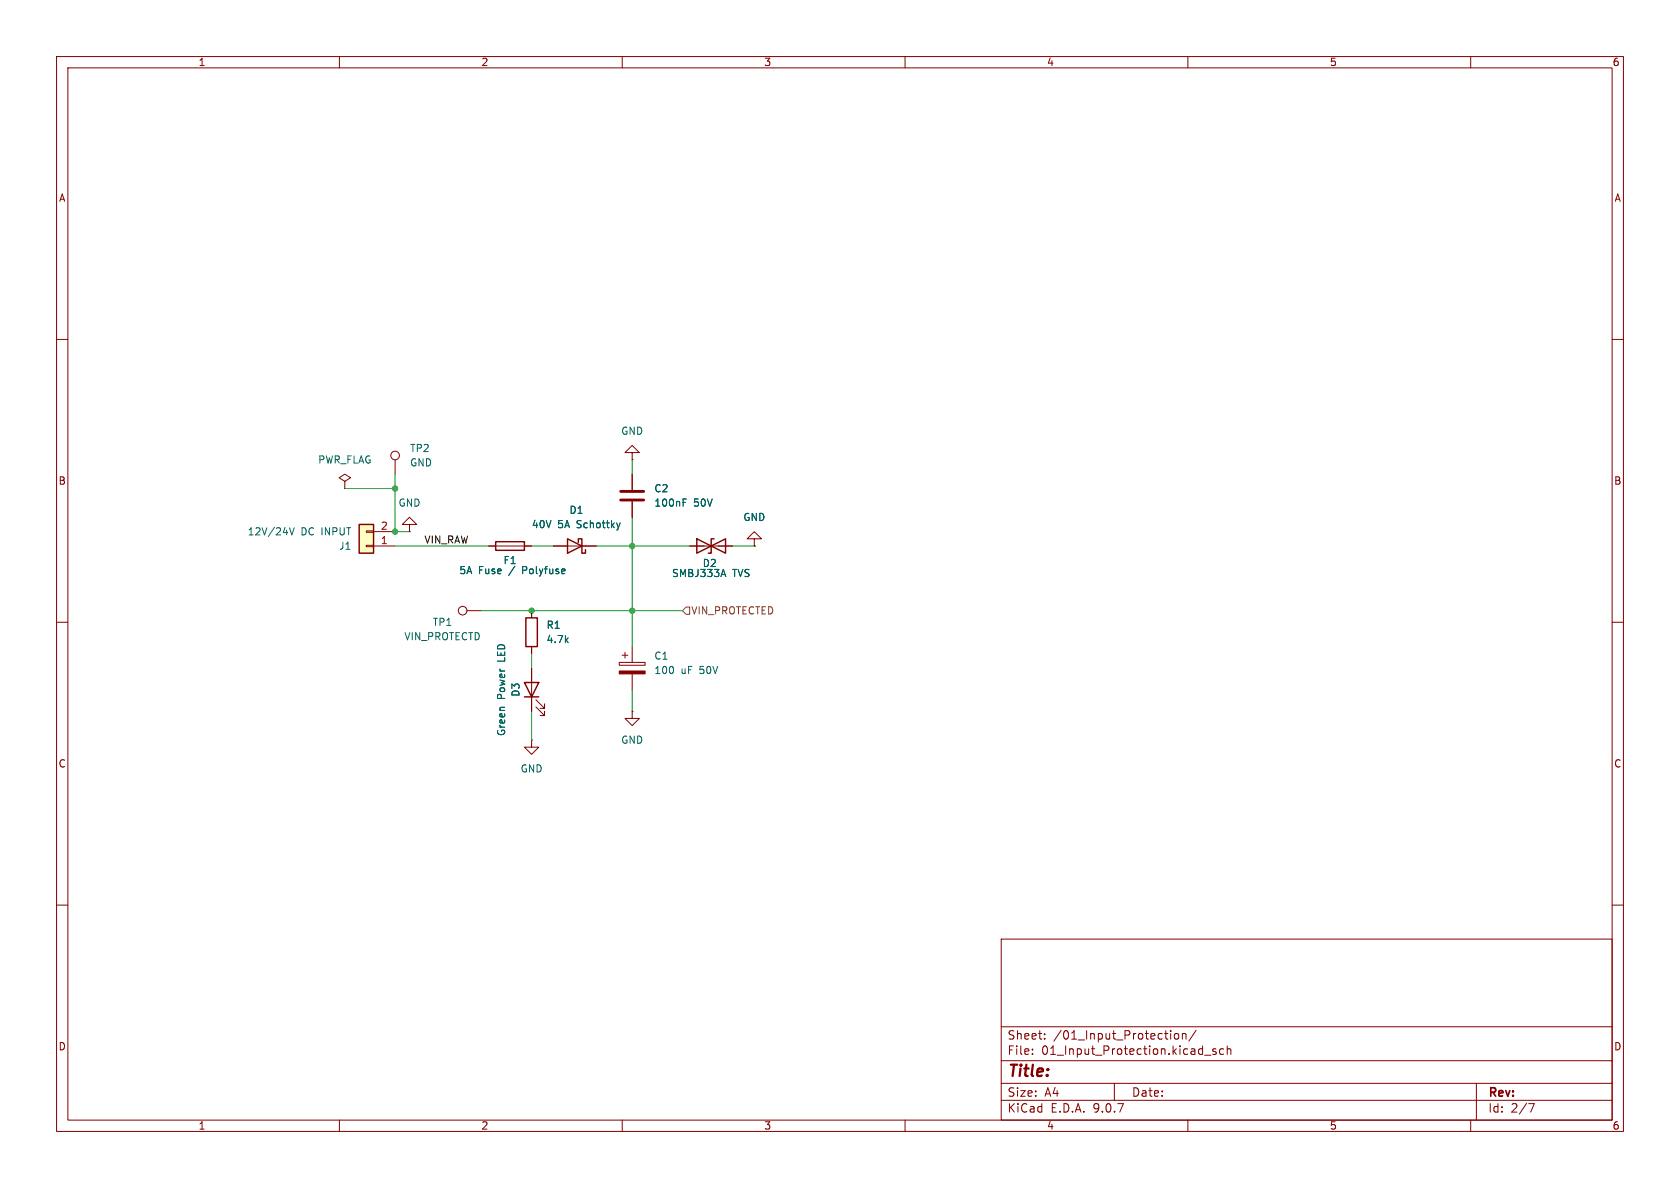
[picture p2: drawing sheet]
(kicad_sch
 (version 20250114)
 (generator "eeschema")
 (generator_version "9.0")
 (paper "A4")
 (lib_symbols
  (symbol "Connector:TestPoint"
   (pin_numbers (hide yes))
   (pin_names
    (offset 0.762) (hide yes)) (exclude_from_sim no) (in_bom yes) (on_board yes)
   (property "Reference" "TP" (at 0 6.858 0) (effects (font (size 1.27 1.27))))
   (property "Value" "TestPoint" (at 0 5.08 0) (effects (font (size 1.27 1.27))))
   (property "Footprint" "" (at 5.08 0 0) (effects (font (size 1.27 1.27)) (hide yes)))
   (property "Datasheet" "~" (at 5.08 0 0) (effects (font (size 1.27 1.27)) (hide yes)))
   (property "Description" "test point" (at 0 0 0) (effects (font (size 1.27 1.27)) (hide yes)))
   (symbol "TestPoint_0_1"
    (circle (center 0 3.302) (radius 0.762) (stroke (width 0) (type default)) (fill (type none))))
   (symbol "TestPoint_1_1"
    (pin passive line (at 0 0 90) (length 2.54) (name "1" (effects (font (size 1.27 1.27)))) (number "1" (effects (font (size 1.27 1.27))))))
   (embedded_fonts no))
  (symbol "Connector_Generic:Conn_01x02"
   (pin_names
    (offset 1.016) (hide yes)) (exclude_from_sim no) (in_bom yes) (on_board yes)
   (property "Reference" "J" (at 0 2.54 0) (effects (font (size 1.27 1.27))))
   (property "Value" "Conn_01x02" (at 0 -5.08 0) (effects (font (size 1.27 1.27))))
   (property "Footprint" "" (at 0 0 0) (effects (font (size 1.27 1.27)) (hide yes)))
   (property "Datasheet" "~" (at 0 0 0) (effects (font (size 1.27 1.27)) (hide yes)))
   (property "Description" "Generic connector, single row, 01x02, script generated (kicad-library-utils/schlib/autogen/connector/)" (at 0 0 0) (effects (font (size 1.27 1.27)) (hide yes)))
   (symbol "Conn_01x02_1_1"
    (rectangle (start -1.27 1.27) (end 1.27 -3.81) (stroke (width 0.254) (type default)) (fill (type background)))
    (rectangle (start -1.27 0.127) (end 0 -0.127) (stroke (width 0.1524) (type default)) (fill (type none)))
    (rectangle (start -1.27 -2.413) (end 0 -2.667) (stroke (width 0.1524) (type default)) (fill (type none)))
    (pin passive line (at -5.08 0 0) (length 3.81) (name "Pin_1" (effects (font (size 1.27 1.27)))) (number "1" (effects (font (size 1.27 1.27)))))
    (pin passive line (at -5.08 -2.54 0) (length 3.81) (name "Pin_2" (effects (font (size 1.27 1.27)))) (number "2" (effects (font (size 1.27 1.27))))))
   (embedded_fonts no))
  (symbol "Device:C"
   (pin_numbers (hide yes))
   (pin_names
    (offset 0.254)) (exclude_from_sim no) (in_bom yes) (on_board yes)
   (property "Reference" "C" (at 0.635 2.54 0) (effects (font (size 1.27 1.27)) (justify left)))
   (property "Value" "C" (at 0.635 -2.54 0) (effects (font (size 1.27 1.27)) (justify left)))
   (property "Footprint" "" (at 0.9652 -3.81 0) (effects (font (size 1.27 1.27)) (hide yes)))
   (property "Datasheet" "~" (at 0 0 0) (effects (font (size 1.27 1.27)) (hide yes)))
   (property "Description" "Unpolarized capacitor" (at 0 0 0) (effects (font (size 1.27 1.27)) (hide yes)))
   (symbol "C_0_1"
    (polyline (pts (xy -2.032 0.762) (xy 2.032 0.762)) (stroke (width 0.508) (type default)) (fill (type none)))
    (polyline (pts (xy -2.032 -0.762) (xy 2.032 -0.762)) (stroke (width 0.508) (type default)) (fill (type none))))
   (symbol "C_1_1"
    (pin passive line (at 0 3.81 270) (length 2.794) (name "~" (effects (font (size 1.27 1.27)))) (number "1" (effects (font (size 1.27 1.27)))))
    (pin passive line (at 0 -3.81 90) (length 2.794) (name "~" (effects (font (size 1.27 1.27)))) (number "2" (effects (font (size 1.27 1.27))))))
   (embedded_fonts no))
  (symbol "Device:C_Polarized"
   (pin_numbers (hide yes))
   (pin_names
    (offset 0.254)) (exclude_from_sim no) (in_bom yes) (on_board yes)
   (property "Reference" "C" (at 0.635 2.54 0) (effects (font (size 1.27 1.27)) (justify left)))
   (property "Value" "C_Polarized" (at 0.635 -2.54 0) (effects (font (size 1.27 1.27)) (justify left)))
   (property "Footprint" "" (at 0.9652 -3.81 0) (effects (font (size 1.27 1.27)) (hide yes)))
   (property "Datasheet" "~" (at 0 0 0) (effects (font (size 1.27 1.27)) (hide yes)))
   (property "Description" "Polarized capacitor" (at 0 0 0) (effects (font (size 1.27 1.27)) (hide yes)))
   (symbol "C_Polarized_0_1"
    (rectangle (start -2.286 0.508) (end 2.286 1.016) (stroke (width 0) (type default)) (fill (type none)))
    (polyline (pts (xy -1.778 2.286) (xy -0.762 2.286)) (stroke (width 0) (type default)) (fill (type none)))
    (polyline (pts (xy -1.27 2.794) (xy -1.27 1.778)) (stroke (width 0) (type default)) (fill (type none)))
    (rectangle (start 2.286 -0.508) (end -2.286 -1.016) (stroke (width 0) (type default)) (fill (type outline))))
   (symbol "C_Polarized_1_1"
    (pin passive line (at 0 3.81 270) (length 2.794) (name "~" (effects (font (size 1.27 1.27)))) (number "1" (effects (font (size 1.27 1.27)))))
    (pin passive line (at 0 -3.81 90) (length 2.794) (name "~" (effects (font (size 1.27 1.27)))) (number "2" (effects (font (size 1.27 1.27))))))
   (embedded_fonts no))
  (symbol "Device:D_Schottky"
   (pin_numbers (hide yes))
   (pin_names
    (offset 1.016) (hide yes)) (exclude_from_sim no) (in_bom yes) (on_board yes)
   (property "Reference" "D" (at 0 2.54 0) (effects (font (size 1.27 1.27))))
   (property "Value" "D_Schottky" (at 0 -2.54 0) (effects (font (size 1.27 1.27))))
   (property "Footprint" "" (at 0 0 0) (effects (font (size 1.27 1.27)) (hide yes)))
   (property "Datasheet" "~" (at 0 0 0) (effects (font (size 1.27 1.27)) (hide yes)))
   (property "Description" "Schottky diode" (at 0 0 0) (effects (font (size 1.27 1.27)) (hide yes)))
   (symbol "D_Schottky_0_1"
    (polyline (pts (xy -1.905 0.635) (xy -1.905 1.27) (xy -1.27 1.27) (xy -1.27 -1.27) (xy -0.635 -1.27) (xy -0.635 -0.635)) (stroke (width 0.254) (type default)) (fill (type none)))
    (polyline (pts (xy 1.27 1.27) (xy 1.27 -1.27) (xy -1.27 0) (xy 1.27 1.27)) (stroke (width 0.254) (type default)) (fill (type none)))
    (polyline (pts (xy 1.27 0) (xy -1.27 0)) (stroke (width 0) (type default)) (fill (type none))))
   (symbol "D_Schottky_1_1"
    (pin passive line (at -3.81 0 0) (length 2.54) (name "K" (effects (font (size 1.27 1.27)))) (number "1" (effects (font (size 1.27 1.27)))))
    (pin passive line (at 3.81 0 180) (length 2.54) (name "A" (effects (font (size 1.27 1.27)))) (number "2" (effects (font (size 1.27 1.27))))))
   (embedded_fonts no))
  (symbol "Device:D_TVS"
   (pin_numbers (hide yes))
   (pin_names
    (offset 1.016) (hide yes)) (exclude_from_sim no) (in_bom yes) (on_board yes)
   (property "Reference" "D" (at 0 2.54 0) (effects (font (size 1.27 1.27))))
   (property "Value" "D_TVS" (at 0 -2.54 0) (effects (font (size 1.27 1.27))))
   (property "Footprint" "" (at 0 0 0) (effects (font (size 1.27 1.27)) (hide yes)))
   (property "Datasheet" "~" (at 0 0 0) (effects (font (size 1.27 1.27)) (hide yes)))
   (property "Description" "Bidirectional transient-voltage-suppression diode" (at 0 0 0) (effects (font (size 1.27 1.27)) (hide yes)))
   (symbol "D_TVS_0_1"
    (polyline (pts (xy -2.54 1.27) (xy -2.54 -1.27) (xy 2.54 1.27) (xy 2.54 -1.27) (xy -2.54 1.27)) (stroke (width 0.254) (type default)) (fill (type none)))
    (polyline (pts (xy 0.508 1.27) (xy 0 1.27) (xy 0 -1.27) (xy -0.508 -1.27)) (stroke (width 0.254) (type default)) (fill (type none)))
    (polyline (pts (xy 1.27 0) (xy -1.27 0)) (stroke (width 0) (type default)) (fill (type none))))
   (symbol "D_TVS_1_1"
    (pin passive line (at -3.81 0 0) (length 2.54) (name "A1" (effects (font (size 1.27 1.27)))) (number "1" (effects (font (size 1.27 1.27)))))
    (pin passive line (at 3.81 0 180) (length 2.54) (name "A2" (effects (font (size 1.27 1.27)))) (number "2" (effects (font (size 1.27 1.27))))))
   (embedded_fonts no))
  (symbol "Device:Fuse"
   (pin_numbers (hide yes))
   (pin_names
    (offset 0)) (exclude_from_sim no) (in_bom yes) (on_board yes)
   (property "Reference" "F" (at 2.032 0 90) (effects (font (size 1.27 1.27))))
   (property "Value" "Fuse" (at -1.905 0 90) (effects (font (size 1.27 1.27))))
   (property "Footprint" "" (at -1.778 0 90) (effects (font (size 1.27 1.27)) (hide yes)))
   (property "Datasheet" "~" (at 0 0 0) (effects (font (size 1.27 1.27)) (hide yes)))
   (property "Description" "Fuse" (at 0 0 0) (effects (font (size 1.27 1.27)) (hide yes)))
   (symbol "Fuse_0_1"
    (rectangle (start -0.762 -2.54) (end 0.762 2.54) (stroke (width 0.254) (type default)) (fill (type none)))
    (polyline (pts (xy 0 2.54) (xy 0 -2.54)) (stroke (width 0) (type default)) (fill (type none))))
   (symbol "Fuse_1_1"
    (pin passive line (at 0 3.81 270) (length 1.27) (name "~" (effects (font (size 1.27 1.27)))) (number "1" (effects (font (size 1.27 1.27)))))
    (pin passive line (at 0 -3.81 90) (length 1.27) (name "~" (effects (font (size 1.27 1.27)))) (number "2" (effects (font (size 1.27 1.27))))))
   (embedded_fonts no))
  (symbol "Device:LED"
   (pin_numbers (hide yes))
   (pin_names
    (offset 1.016) (hide yes)) (exclude_from_sim no) (in_bom yes) (on_board yes)
   (property "Reference" "D" (at 0 2.54 0) (effects (font (size 1.27 1.27))))
   (property "Value" "LED" (at 0 -2.54 0) (effects (font (size 1.27 1.27))))
   (property "Footprint" "" (at 0 0 0) (effects (font (size 1.27 1.27)) (hide yes)))
   (property "Datasheet" "~" (at 0 0 0) (effects (font (size 1.27 1.27)) (hide yes)))
   (property "Description" "Light emitting diode" (at 0 0 0) (effects (font (size 1.27 1.27)) (hide yes)))
   (property "Sim.Pins" "1=K 2=A" (at 0 0 0) (effects (font (size 1.27 1.27)) (hide yes)))
   (symbol "LED_0_1"
    (polyline (pts (xy -3.048 -0.762) (xy -4.572 -2.286) (xy -3.81 -2.286) (xy -4.572 -2.286) (xy -4.572 -1.524)) (stroke (width 0) (type default)) (fill (type none)))
    (polyline (pts (xy -1.778 -0.762) (xy -3.302 -2.286) (xy -2.54 -2.286) (xy -3.302 -2.286) (xy -3.302 -1.524)) (stroke (width 0) (type default)) (fill (type none)))
    (polyline (pts (xy -1.27 0) (xy 1.27 0)) (stroke (width 0) (type default)) (fill (type none)))
    (polyline (pts (xy -1.27 -1.27) (xy -1.27 1.27)) (stroke (width 0.254) (type default)) (fill (type none)))
    (polyline (pts (xy 1.27 -1.27) (xy 1.27 1.27) (xy -1.27 0) (xy 1.27 -1.27)) (stroke (width 0.254) (type default)) (fill (type none))))
   (symbol "LED_1_1"
    (pin passive line (at -3.81 0 0) (length 2.54) (name "K" (effects (font (size 1.27 1.27)))) (number "1" (effects (font (size 1.27 1.27)))))
    (pin passive line (at 3.81 0 180) (length 2.54) (name "A" (effects (font (size 1.27 1.27)))) (number "2" (effects (font (size 1.27 1.27))))))
   (embedded_fonts no))
  (symbol "Device:R"
   (pin_numbers (hide yes))
   (pin_names
    (offset 0)) (exclude_from_sim no) (in_bom yes) (on_board yes)
   (property "Reference" "R" (at 2.032 0 90) (effects (font (size 1.27 1.27))))
   (property "Value" "R" (at 0 0 90) (effects (font (size 1.27 1.27))))
   (property "Footprint" "" (at -1.778 0 90) (effects (font (size 1.27 1.27)) (hide yes)))
   (property "Datasheet" "~" (at 0 0 0) (effects (font (size 1.27 1.27)) (hide yes)))
   (property "Description" "Resistor" (at 0 0 0) (effects (font (size 1.27 1.27)) (hide yes)))
   (symbol "R_0_1"
    (rectangle (start -1.016 -2.54) (end 1.016 2.54) (stroke (width 0.254) (type default)) (fill (type none))))
   (symbol "R_1_1"
    (pin passive line (at 0 3.81 270) (length 1.27) (name "~" (effects (font (size 1.27 1.27)))) (number "1" (effects (font (size 1.27 1.27)))))
    (pin passive line (at 0 -3.81 90) (length 1.27) (name "~" (effects (font (size 1.27 1.27)))) (number "2" (effects (font (size 1.27 1.27))))))
   (embedded_fonts no))
  (symbol "power:GND"
   (power)
   (pin_numbers (hide yes))
   (pin_names
    (offset 0) (hide yes)) (exclude_from_sim no) (in_bom yes) (on_board yes)
   (property "Reference" "#PWR" (at 0 -6.35 0) (effects (font (size 1.27 1.27)) (hide yes)))
   (property "Value" "GND" (at 0 -3.81 0) (effects (font (size 1.27 1.27))))
   (property "Footprint" "" (at 0 0 0) (effects (font (size 1.27 1.27)) (hide yes)))
   (property "Datasheet" "" (at 0 0 0) (effects (font (size 1.27 1.27)) (hide yes)))
   (property "Description" "Power symbol creates a global label with name \"GND\" , ground" (at 0 0 0) (effects (font (size 1.27 1.27)) (hide yes)))
   (symbol "GND_0_1"
    (polyline (pts (xy 0 0) (xy 0 -1.27) (xy 1.27 -1.27) (xy 0 -2.54) (xy -1.27 -1.27) (xy 0 -1.27)) (stroke (width 0) (type default)) (fill (type none))))
   (symbol "GND_1_1"
    (pin power_in line (at 0 0 270) (length 0) (name "~" (effects (font (size 1.27 1.27)))) (number "1" (effects (font (size 1.27 1.27))))))
   (embedded_fonts no))
  (symbol "power:PWR_FLAG"
   (power)
   (pin_numbers (hide yes))
   (pin_names
    (offset 0) (hide yes)) (exclude_from_sim no) (in_bom yes) (on_board yes)
   (property "Reference" "#FLG" (at 0 1.905 0) (effects (font (size 1.27 1.27)) (hide yes)))
   (property "Value" "PWR_FLAG" (at 0 3.81 0) (effects (font (size 1.27 1.27))))
   (property "Footprint" "" (at 0 0 0) (effects (font (size 1.27 1.27)) (hide yes)))
   (property "Datasheet" "~" (at 0 0 0) (effects (font (size 1.27 1.27)) (hide yes)))
   (property "Description" "Special symbol for telling ERC where power comes from" (at 0 0 0) (effects (font (size 1.27 1.27)) (hide yes)))
   (symbol "PWR_FLAG_0_0"
    (pin power_out line (at 0 0 90) (length 0) (name "~" (effects (font (size 1.27 1.27)))) (number "1" (effects (font (size 1.27 1.27))))))
   (symbol "PWR_FLAG_0_1"
    (polyline (pts (xy 0 0) (xy 0 1.27) (xy -1.016 1.905) (xy 0 2.54) (xy 1.016 1.905) (xy 0 1.27)) (stroke (width 0) (type default)) (fill (type none))))
   (embedded_fonts no)))
 (junction
  (at 93.98 107.95)
  (diameter 0)
  (color 0 0 0 0))
 (junction
  (at 69.85 93.98)
  (diameter 0)
  (color 0 0 0 0))
 (junction
  (at 111.76 107.95)
  (diameter 0)
  (color 0 0 0 0))
 (junction
  (at 111.76 96.52)
  (diameter 0)
  (color 0 0 0 0))
 (junction
  (at 69.85 86.36)
  (diameter 0)
  (color 0 0 0 0))
 (wire
  (pts (xy 111.76 107.95) (xy 111.76 114.3))
  (stroke (width 0) (type default)))
 (wire
  (pts (xy 111.76 81.28) (xy 111.76 83.82))
  (stroke (width 0) (type default)))
 (wire
  (pts (xy 93.98 125.73) (xy 93.98 130.81))
  (stroke (width 0) (type default)))
 (wire
  (pts (xy 105.41 96.52) (xy 111.76 96.52))
  (stroke (width 0) (type default)))
 (wire
  (pts (xy 69.85 83.82) (xy 69.85 86.36))
  (stroke (width 0) (type default)))
 (wire
  (pts (xy 129.54 96.52) (xy 133.35 96.52))
  (stroke (width 0) (type default)))
 (wire
  (pts (xy 111.76 96.52) (xy 121.92 96.52))
  (stroke (width 0) (type default)))
 (wire
  (pts (xy 60.96 86.36) (xy 69.85 86.36))
  (stroke (width 0) (type default)))
 (wire
  (pts (xy 85.09 107.95) (xy 93.98 107.95))
  (stroke (width 0) (type default)))
 (wire
  (pts (xy 111.76 107.95) (xy 93.98 107.95))
  (stroke (width 0) (type default)))
 (wire
  (pts (xy 111.76 121.92) (xy 111.76 125.73))
  (stroke (width 0) (type default)))
 (wire
  (pts (xy 72.39 93.98) (xy 69.85 93.98))
  (stroke (width 0) (type default)))
 (wire
  (pts (xy 69.85 96.52) (xy 86.36 96.52))
  (stroke (width 0) (type default)))
 (wire
  (pts (xy 111.76 96.52) (xy 111.76 107.95))
  (stroke (width 0) (type default)))
 (wire
  (pts (xy 120.65 107.95) (xy 111.76 107.95))
  (stroke (width 0) (type default)))
 (wire
  (pts (xy 93.98 115.57) (xy 93.98 118.11))
  (stroke (width 0) (type default)))
 (wire
  (pts (xy 69.85 86.36) (xy 69.85 93.98))
  (stroke (width 0) (type default)))
 (wire
  (pts (xy 111.76 91.44) (xy 111.76 96.52))
  (stroke (width 0) (type default)))
 (wire
  (pts (xy 93.98 96.52) (xy 97.79 96.52))
  (stroke (width 0) (type default)))
 (label "VIN_RAW"
  (at 74.93 96.52 0)
  (effects (font (size 1.27 1.27)) (justify left bottom)))
 (hierarchical_label "VIN_PROTECTED"
  (shape input)
  (at 120.65 107.95 0)
  (effects (font (size 1.27 1.27)) (justify left)))
 (symbol
  (lib_id "Device:C_Polarized")
  (at 111.76 118.11 0)
  (unit 1)
  (exclude_from_sim no)
  (in_bom yes)
  (on_board yes)
  (dnp no)
  (fields_autoplaced yes)
  (property "Reference" "C1" (at 115.57 115.9509 0) (effects (font (size 1.27 1.27)) (justify left)))
  (property "Value" "100 uF 50V" (at 115.57 118.4909 0) (effects (font (size 1.27 1.27)) (justify left)))
  (property "Footprint" "Capacitor_THT:CP_Radial_D8.0mm_P3.50mm" (at 112.7252 121.92 0) (effects (font (size 1.27 1.27)) (hide yes)))
  (property "Datasheet" "~" (at 111.76 118.11 0) (effects (font (size 1.27 1.27)) (hide yes)))
  (property "Description" "Polarized capacitor" (at 111.76 118.11 0) (effects (font (size 1.27 1.27)) (hide yes)))
  (pin "1")
  (pin "2"))
 (symbol
  (lib_id "power:GND")
  (at 93.98 130.81 0)
  (unit 1)
  (exclude_from_sim no)
  (in_bom yes)
  (on_board yes)
  (dnp no)
  (fields_autoplaced yes)
  (property "Reference" "#PWR05" (at 93.98 137.16 0) (effects (font (size 1.27 1.27)) (hide yes)))
  (property "Value" "GND" (at 93.98 135.89 0) (effects (font (size 1.27 1.27))))
  (property "Footprint" "" (at 93.98 130.81 0) (effects (font (size 1.27 1.27)) (hide yes)))
  (property "Datasheet" "" (at 93.98 130.81 0) (effects (font (size 1.27 1.27)) (hide yes)))
  (property "Description" "Power symbol creates a global label with name \"GND\" , ground" (at 93.98 130.81 0) (effects (font (size 1.27 1.27)) (hide yes)))
  (pin "1"))
 (symbol
  (lib_id "power:GND")
  (at 111.76 125.73 0)
  (unit 1)
  (exclude_from_sim no)
  (in_bom yes)
  (on_board yes)
  (dnp no)
  (fields_autoplaced yes)
  (property "Reference" "#PWR03" (at 111.76 132.08 0) (effects (font (size 1.27 1.27)) (hide yes)))
  (property "Value" "GND" (at 111.76 130.81 0) (effects (font (size 1.27 1.27))))
  (property "Footprint" "" (at 111.76 125.73 0) (effects (font (size 1.27 1.27)) (hide yes)))
  (property "Datasheet" "" (at 111.76 125.73 0) (effects (font (size 1.27 1.27)) (hide yes)))
  (property "Description" "Power symbol creates a global label with name \"GND\" , ground" (at 111.76 125.73 0) (effects (font (size 1.27 1.27)) (hide yes)))
  (pin "1"))
 (symbol
  (lib_id "power:GND")
  (at 133.35 96.52 180)
  (unit 1)
  (exclude_from_sim no)
  (in_bom yes)
  (on_board yes)
  (dnp no)
  (fields_autoplaced yes)
  (property "Reference" "#PWR02" (at 133.35 90.17 0) (effects (font (size 1.27 1.27)) (hide yes)))
  (property "Value" "GND" (at 133.35 91.44 0) (effects (font (size 1.27 1.27))))
  (property "Footprint" "" (at 133.35 96.52 0) (effects (font (size 1.27 1.27)) (hide yes)))
  (property "Datasheet" "" (at 133.35 96.52 0) (effects (font (size 1.27 1.27)) (hide yes)))
  (property "Description" "Power symbol creates a global label with name \"GND\" , ground" (at 133.35 96.52 0) (effects (font (size 1.27 1.27)) (hide yes)))
  (pin "1"))
 (symbol
  (lib_id "Device:D_Schottky")
  (at 101.6 96.52 180)
  (unit 1)
  (exclude_from_sim no)
  (in_bom yes)
  (on_board yes)
  (dnp no)
  (fields_autoplaced yes)
  (property "Reference" "D1" (at 101.9175 90.17 0) (effects (font (size 1.27 1.27))))
  (property "Value" "40V 5A Schottky" (at 101.9175 92.71 0) (effects (font (size 1.27 1.27))))
  (property "Footprint" "Diode_SMD:D_SMC" (at 101.6 96.52 0) (effects (font (size 1.27 1.27)) (hide yes)))
  (property "Datasheet" "~" (at 101.6 96.52 0) (effects (font (size 1.27 1.27)) (hide yes)))
  (property "Description" "Schottky diode" (at 101.6 96.52 0) (effects (font (size 1.27 1.27)) (hide yes)))
  (pin "1")
  (pin "2"))
 (symbol
  (lib_id "Device:D_TVS")
  (at 125.73 96.52 0)
  (unit 1)
  (exclude_from_sim no)
  (in_bom yes)
  (on_board yes)
  (dnp no)
  (property "Reference" "D2" (at 125.476 99.568 0) (effects (font (size 1.27 1.27))))
  (property "Value" "SMBJ333A TVS" (at 125.73 101.346 0) (effects (font (size 1.27 1.27))))
  (property "Footprint" "Diode_SMD:D_SMB" (at 125.73 96.52 0) (effects (font (size 1.27 1.27)) (hide yes)))
  (property "Datasheet" "~" (at 125.73 96.52 0) (effects (font (size 1.27 1.27)) (hide yes)))
  (property "Description" "Bidirectional transient-voltage-suppression diode" (at 125.73 96.52 0) (effects (font (size 1.27 1.27)) (hide yes)))
  (pin "2")
  (pin "1"))
 (symbol
  (lib_id "power:GND")
  (at 111.76 81.28 180)
  (unit 1)
  (exclude_from_sim no)
  (in_bom yes)
  (on_board yes)
  (dnp no)
  (fields_autoplaced yes)
  (property "Reference" "#PWR04" (at 111.76 74.93 0) (effects (font (size 1.27 1.27)) (hide yes)))
  (property "Value" "GND" (at 111.76 76.2 0) (effects (font (size 1.27 1.27))))
  (property "Footprint" "" (at 111.76 81.28 0) (effects (font (size 1.27 1.27)) (hide yes)))
  (property "Datasheet" "" (at 111.76 81.28 0) (effects (font (size 1.27 1.27)) (hide yes)))
  (property "Description" "Power symbol creates a global label with name \"GND\" , ground" (at 111.76 81.28 0) (effects (font (size 1.27 1.27)) (hide yes)))
  (pin "1"))
 (symbol
  (lib_id "Connector:TestPoint")
  (at 69.85 83.82 0)
  (unit 1)
  (exclude_from_sim no)
  (in_bom yes)
  (on_board yes)
  (dnp no)
  (fields_autoplaced yes)
  (property "Reference" "TP2" (at 72.39 79.2479 0) (effects (font (size 1.27 1.27)) (justify left)))
  (property "Value" "GND" (at 72.39 81.7879 0) (effects (font (size 1.27 1.27)) (justify left)))
  (property "Footprint" "TestPoint:TestPoint_Pad_D1.5mm" (at 74.93 83.82 0) (effects (font (size 1.27 1.27)) (hide yes)))
  (property "Datasheet" "~" (at 74.93 83.82 0) (effects (font (size 1.27 1.27)) (hide yes)))
  (property "Description" "test point" (at 69.85 83.82 0) (effects (font (size 1.27 1.27)) (hide yes)))
  (pin "1"))
 (symbol
  (lib_id "power:PWR_FLAG")
  (at 60.96 86.36 0)
  (unit 1)
  (exclude_from_sim no)
  (in_bom yes)
  (on_board yes)
  (dnp no)
  (fields_autoplaced yes)
  (property "Reference" "#FLG01" (at 60.96 84.455 0) (effects (font (size 1.27 1.27)) (hide yes)))
  (property "Value" "PWR_FLAG" (at 60.96 81.28 0) (effects (font (size 1.27 1.27))))
  (property "Footprint" "" (at 60.96 86.36 0) (effects (font (size 1.27 1.27)) (hide yes)))
  (property "Datasheet" "~" (at 60.96 86.36 0) (effects (font (size 1.27 1.27)) (hide yes)))
  (property "Description" "Special symbol for telling ERC where power comes from" (at 60.96 86.36 0) (effects (font (size 1.27 1.27)) (hide yes)))
  (pin "1"))
 (symbol
  (lib_id "Device:Fuse")
  (at 90.17 96.52 90)
  (unit 1)
  (exclude_from_sim no)
  (in_bom yes)
  (on_board yes)
  (dnp no)
  (property "Reference" "F1" (at 90.17 99.06 90) (effects (font (size 1.27 1.27))))
  (property "Value" "5A Fuse / Polyfuse" (at 90.678 100.838 90) (effects (font (size 1.27 1.27))))
  (property "Footprint" "Fuse:Fuse_2920_7451Metric" (at 90.17 98.298 90) (effects (font (size 1.27 1.27)) (hide yes)))
  (property "Datasheet" "~" (at 90.17 96.52 0) (effects (font (size 1.27 1.27)) (hide yes)))
  (property "Description" "Fuse" (at 90.17 96.52 0) (effects (font (size 1.27 1.27)) (hide yes)))
  (pin "1")
  (pin "2"))
 (symbol
  (lib_id "power:GND")
  (at 72.39 93.98 180)
  (unit 1)
  (exclude_from_sim no)
  (in_bom yes)
  (on_board yes)
  (dnp no)
  (fields_autoplaced yes)
  (property "Reference" "#PWR01" (at 72.39 87.63 0) (effects (font (size 1.27 1.27)) (hide yes)))
  (property "Value" "GND" (at 72.39 88.9 0) (effects (font (size 1.27 1.27))))
  (property "Footprint" "" (at 72.39 93.98 0) (effects (font (size 1.27 1.27)) (hide yes)))
  (property "Datasheet" "" (at 72.39 93.98 0) (effects (font (size 1.27 1.27)) (hide yes)))
  (property "Description" "Power symbol creates a global label with name \"GND\" , ground" (at 72.39 93.98 0) (effects (font (size 1.27 1.27)) (hide yes)))
  (pin "1"))
 (symbol
  (lib_id "Connector_Generic:Conn_01x02")
  (at 64.77 96.52 180)
  (unit 1)
  (exclude_from_sim no)
  (in_bom yes)
  (on_board yes)
  (dnp no)
  (fields_autoplaced yes)
  (property "Reference" "J1" (at 62.23 96.5201 0) (effects (font (size 1.27 1.27)) (justify left)))
  (property "Value" "12V/24V DC INPUT" (at 62.23 93.9801 0) (effects (font (size 1.27 1.27)) (justify left)))
  (property "Footprint" "TerminalBlock:TerminalBlock_MaiXu_MX126-5.0-02P_1x02_P5.00mm" (at 64.77 96.52 0) (effects (font (size 1.27 1.27)) (hide yes)))
  (property "Datasheet" "~" (at 64.77 96.52 0) (effects (font (size 1.27 1.27)) (hide yes)))
  (property "Description" "Generic connector, single row, 01x02, script generated (kicad-library-utils/schlib/autogen/connector/)" (at 64.77 96.52 0) (effects (font (size 1.27 1.27)) (hide yes)))
  (pin "2")
  (pin "1"))
 (symbol
  (lib_id "Device:R")
  (at 93.98 111.76 0)
  (unit 1)
  (exclude_from_sim no)
  (in_bom yes)
  (on_board yes)
  (dnp no)
  (fields_autoplaced yes)
  (property "Reference" "R1" (at 96.52 110.4899 0) (effects (font (size 1.27 1.27)) (justify left)))
  (property "Value" "4.7k" (at 96.52 113.0299 0) (effects (font (size 1.27 1.27)) (justify left)))
  (property "Footprint" "Resistor_SMD:R_0805_2012Metric" (at 92.202 111.76 90) (effects (font (size 1.27 1.27)) (hide yes)))
  (property "Datasheet" "~" (at 93.98 111.76 0) (effects (font (size 1.27 1.27)) (hide yes)))
  (property "Description" "Resistor" (at 93.98 111.76 0) (effects (font (size 1.27 1.27)) (hide yes)))
  (pin "2")
  (pin "1"))
 (symbol
  (lib_id "Connector:TestPoint")
  (at 85.09 107.95 90)
  (unit 1)
  (exclude_from_sim no)
  (in_bom yes)
  (on_board yes)
  (dnp no)
  (property "Reference" "TP1" (at 78.232 109.982 90) (effects (font (size 1.27 1.27))))
  (property "Value" "VIN_PROTECTD" (at 78.232 112.522 90) (effects (font (size 1.27 1.27))))
  (property "Footprint" "TestPoint:TestPoint_Pad_D1.5mm" (at 85.09 102.87 0) (effects (font (size 1.27 1.27)) (hide yes)))
  (property "Datasheet" "~" (at 85.09 102.87 0) (effects (font (size 1.27 1.27)) (hide yes)))
  (property "Description" "test point" (at 85.09 107.95 0) (effects (font (size 1.27 1.27)) (hide yes)))
  (pin "1"))
 (symbol
  (lib_id "Device:C")
  (at 111.76 87.63 0)
  (unit 1)
  (exclude_from_sim no)
  (in_bom yes)
  (on_board yes)
  (dnp no)
  (fields_autoplaced yes)
  (property "Reference" "C2" (at 115.57 86.3599 0) (effects (font (size 1.27 1.27)) (justify left)))
  (property "Value" "100nF 50V" (at 115.57 88.8999 0) (effects (font (size 1.27 1.27)) (justify left)))
  (property "Footprint" "Capacitor_SMD:C_0805_2012Metric" (at 112.7252 91.44 0) (effects (font (size 1.27 1.27)) (hide yes)))
  (property "Datasheet" "~" (at 111.76 87.63 0) (effects (font (size 1.27 1.27)) (hide yes)))
  (property "Description" "Unpolarized capacitor" (at 111.76 87.63 0) (effects (font (size 1.27 1.27)) (hide yes)))
  (pin "1")
  (pin "2"))
 (symbol
  (lib_id "Device:LED")
  (at 93.98 121.92 90)
  (unit 1)
  (exclude_from_sim no)
  (in_bom yes)
  (on_board yes)
  (dnp no)
  (property "Reference" "D3" (at 91.186 121.92 0) (effects (font (size 1.27 1.27))))
  (property "Value" "Green Power LED" (at 88.646 121.92 0) (effects (font (size 1.27 1.27))))
  (property "Footprint" "LED_SMD:LED_0805_2012Metric" (at 93.98 121.92 0) (effects (font (size 1.27 1.27)) (hide yes)))
  (property "Datasheet" "~" (at 93.98 121.92 0) (effects (font (size 1.27 1.27)) (hide yes)))
  (property "Description" "Light emitting diode" (at 93.98 121.92 0) (effects (font (size 1.27 1.27)) (hide yes)))
  (property "Sim.Pins" "1=K 2=A" (at 93.98 121.92 0) (effects (font (size 1.27 1.27)) (hide yes)))
  (pin "1")
  (pin "2")))
